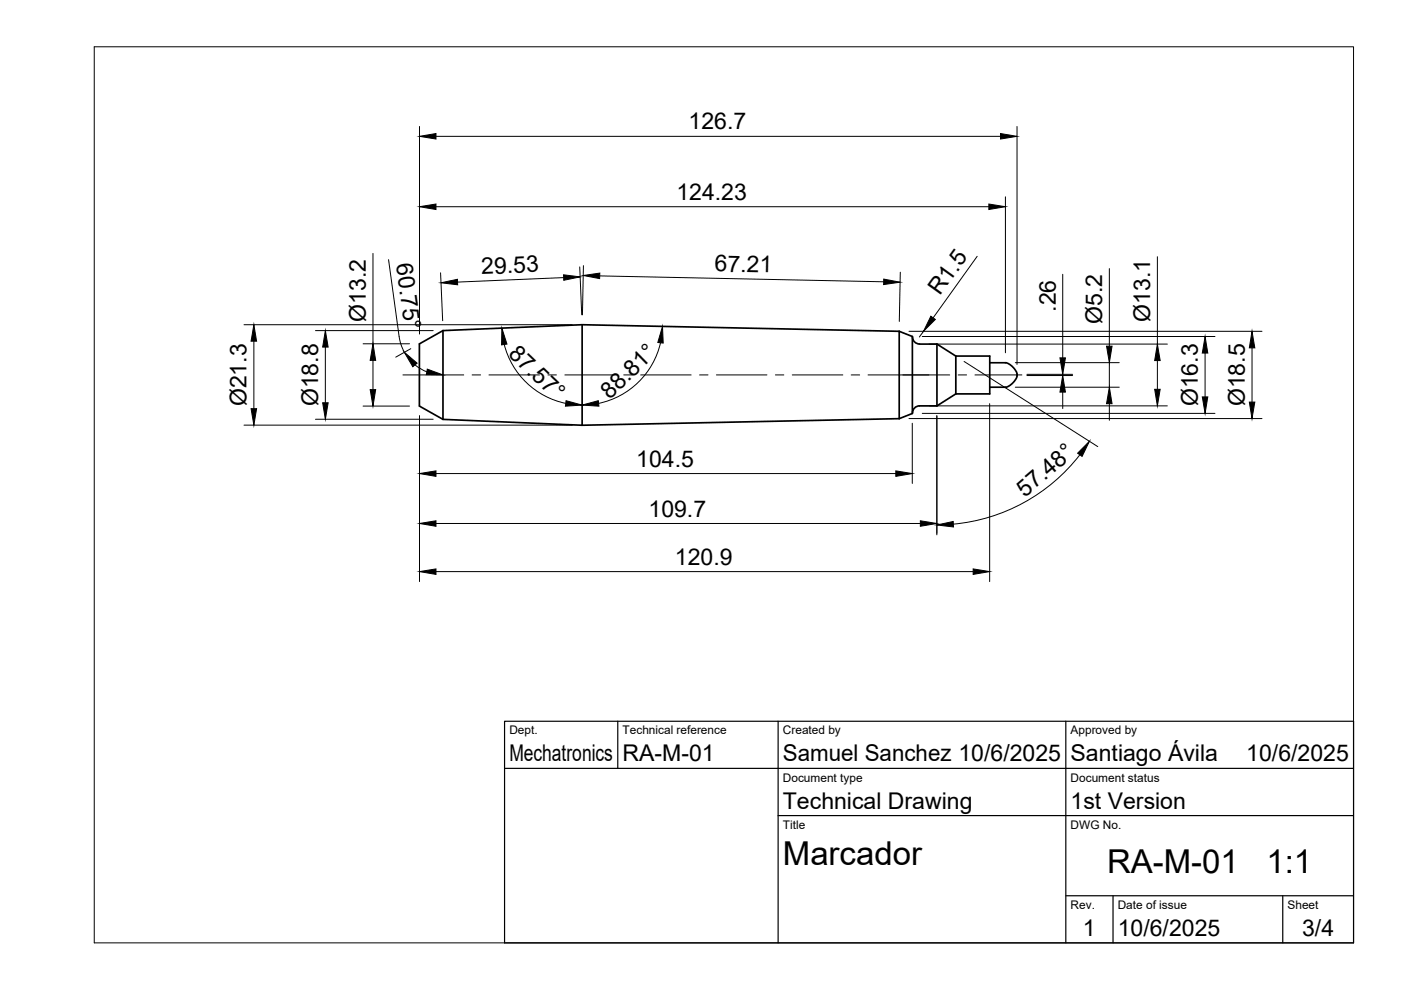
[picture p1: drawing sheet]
<svg xmlns="http://www.w3.org/2000/svg" width="297mm" height="210mm" viewBox="0 0 297 210" stroke-linecap="round" stroke-linejoin="round" font-family="sans-serif">
<!-- layer: Visible -->
<g fill="none" stroke="#000" stroke-width=".36">
<path d="M93.9 70.1v18.8M93.9 70.1l-5 2.8v13.2l5 2.8M93.9 70.1l29.5-1.3 67.2 1.4M123.4 68.8v21.4M190.6 70.2l2.8 1.1v16.4l-2.8 1.1M190.6 70.2v18.6M193.5 71.4a1.49 1.49 0 0 0 1.5 1.5l3.6 .1M198.6 73v13.1M198.6 73l4 2.5M202.6 75.5v8M202.6 75.5h7.2v8h-7.2M209.8 76.9l3.7 .1 1.4 1 .7 1.3v.7l-.5 .8-1.4 1.2-.4 .1h-3.5"/>
<path d="M93.9 88.9l29.5 1.3M190.6 88.8l-67.2 1.4M198.6 86.1h-3.6a1.49 1.49 0 0 0-1.5 1.4M202.6 83.5l-4 2.6"/>
</g>
<!-- layer: BORDER -->
<path d="M20 9.9h267v190h-267z" fill="none" stroke="#000" stroke-width=".21"/>
<!-- layer: TITLEBLOCK -->
<path d="M107 152.9h180v47h-180zM131 152.9v10M165 152.9v47M226 152.9v47M107 162.9h180M165 172.9h122M226 189.9h61M236 189.9v10M272 189.9v10" fill="none" stroke="#000" stroke-width=".25"/>
<!-- layer: Smart Centers -->
<g fill="none" stroke="#000" stroke-width=".21">
<path d="M85.4 79.5h12.9M100.1 79.5h1.8M103.7 79.5h10.7M116.2 79.5h1.8M119.8 79.5h10.7M132.2 79.5h1.8M135.8 79.5h10.7M148.3 79.5h1.8M151.9 79.5h10.7M164.4 79.5h1.8M168 79.5h10.7M180.5 79.5h1.8"/>
<path d="M184 79.5h17.4M203.2 79.5h1.7M206.7 79.5h10"/>
</g>
<!-- layer: FD_Dimensions -->
<g fill="none" stroke="#000" stroke-width=".21">
<path d="M88.9 26.8v44M92.4 28.9h119.7M215.6 26.8v50.5M79.1 53.7v19.2M82.4 55l2.3 16.9 .5 1.7 .5 1.1M92.4 43.8h117.3M93.4 57.8l.5 10.2M119.5 58.9l-22.5 .9M122.9 56.6l.4 10.2M123.7 56.3l-.2 10.5M127.1 58.5l60.2 1.2M190.9 57.7l-.2 10.4"/>
<path d="M207.2 54.3l-9.4 13.1M213.2 41.7v33.1M225.3 58.2v17.7M235.2 57v16.4M245.4 54.4v18.6M51.7 68.8h69.6M53.8 72.3v14.3M66.9 70.1h24.9M69 73.6v11.8M77 72.9h9.8M79.1 76.4v6.2M87.1 73.9l-3.2 1.8"/>
<path d="M88 77.4l1.2 .8 1.3 .6M106.9 73a17 17 0 0 0 13.1 12.5M140 72.7a17 17 0 0 1-13.1 12.8M192.7 70.2h74.9M195.5 71.3h62.1M195.8 70.2l-.9 1.3M197 73h50.5M204.4 76.6l28.3 18.1M215.3 76.9h22M217.7 79.6h9.7M217.7 79.4h9.7M225.3 79.4v.2"/>
<path d="M235.2 76.9v5.2M245.4 76.4v6.1M255.5 74.9v9.3M265.5 73.8v11.5M51.7 90.1h69.6M66.9 88.9h24.9M77 86.1h9.8M88.9 88.2v35.1M192.7 88.7h74.9M193.4 89.7v12.8M195.5 87.6h62.1M197 86.1h50.5"/>
<path d="M198.6 88.2v25.2M209.8 85.6v37.7M215.3 82.1h22M225.3 83.1v3.5M229 96.4a38.3 38.3 0 0 1-26.9 14.7M235.2 85.6v3.5M92.4 111h102.7M92.4 100.4h97.5M92.4 121.2h113.9"/>
</g>
<g fill="#000" stroke="#000" stroke-width=".21">
<path d="M88.9 28.9l3.5-.6v1.2zM212.1 28.3l3.5 .6-3.5 .6zM88.9 43.8l3.5-.5v1.1zM93.5 60l3.5-.8v1.2zM119.5 58.3l3.5 .4-3.5 .7zM123.7 58.4l3.5-.5-.1 1.2zM187.4 59.2l3.4 .6-3.5 .5zM209.7 43.3l3.5 .5-3.5 .6zM53.8 68.8l.6 3.5h-1.2zM69 70.1l.6 3.5h-1.2zM79.1 72.9l.6 3.5h-1.2zM85.7 74.7l2.7 2.3-.9 .8z"/>
<path d="M90.6 78.3l3.3 1.2-3.5-.1zM106.4 69.6l1.1 3.4-1.2 .1zM140.5 69.2l.1 3.5-1.1-.1zM197.4 67l.9 .7-2.5 2.5zM224.7 75.9h1.2l-.6 3.5zM234.6 73.4h1.2l-.6 3.5zM245.4 73l.6 3.4h-1.2zM255.5 71.3l.6 3.6h-1.2zM265.5 70.2l.5 3.6h-1.1zM53.2 86.6h1.2l-.6 3.5zM68.4 85.4h1.2l-.6 3.5zM78.5 82.6h1.2l-.6 3.5z"/>
<path d="M88.9 100.4l3.5-.6v1.2zM120 85l3.4 .9-3.5 .2zM123.4 85.9l3.5-.9 .1 1.1zM189.9 99.8l3.5 .6-3.5 .6zM225.3 79.6l.6 3.5h-1.2zM231 93.6l-1.6 3.2-.9-.7zM235.2 82.1l.6 3.5h-1.2zM244.8 82.5h1.2l-.6 3.6zM254.9 84.2h1.2l-.6 3.4zM264.9 85.3h1.1l-.5 3.4zM88.9 111l3.5-.6v1.2zM195.1 110.4l3.5 .6-3.5 .6z"/>
<path d="M198.6 111.3l3.5-.7 .1 1.1zM88.9 121.2l3.5-.6v1.2zM206.3 120.6l3.5 .6-3.5 .6z"/>
</g>
<g font-size="7">
<text x="166" y="183.4">Marcador</text>
<text x="234.7" y="185.2">RA-M-01</text>
<text x="268.5" y="185.2">1:1</text>
</g>
<g font-size="4.9">
<text x="146" y="27.4">126.7</text>
<text x="143.4" y="42.4">124.23</text>
<text x="84" y="56" transform="rotate(82 84 56)">60.75°</text>
<text x="102.1" y="58.1" transform="rotate(-2 102.1 58.1)">29.53</text>
<text x="151.5" y="57.5" transform="rotate(1 151.5 57.5)">67.21</text>
<text x="199.3" y="62.9" transform="rotate(-54 199.3 62.9)">R1.5</text>
<text x="77.5" y="68.2" transform="rotate(-90 77.5 68.2)">Ø13.2</text>
<text x="223.9" y="66.1" transform="rotate(-90 223.9 66.1)">.26</text>
<text x="233.7" y="68.7" transform="rotate(-90 233.7 68.7)">Ø5.2</text>
<text x="243.9" y="68.3" transform="rotate(-90 243.9 68.3)">Ø13.1</text>
<text x="107.6" y="75.2" transform="rotate(44 107.6 75.2)">87.57°</text>
<text x="52.3" y="86.1" transform="rotate(-90 52.3 86.1)">Ø21.3</text>
<text x="67.5" y="86.1" transform="rotate(-90 67.5 86.1)">Ø18.8</text>
<text x="129.3" y="84.9" transform="rotate(-44 129.3 84.9)">88.81°</text>
<text x="254" y="86.1" transform="rotate(-90 254 86.1)">Ø16.3</text>
<text x="263.9" y="86.2" transform="rotate(-90 263.9 86.2)">Ø18.5</text>
<text x="134.9" y="98.9">104.5</text>
<text x="217.3" y="105.6" transform="rotate(-41 217.3 105.6)">57.48°</text>
<text x="137.5" y="109.5">109.7</text>
<text x="143.1" y="119.8">120.9</text>
<text x="108" y="161.4">Mechatronics</text>
<text x="132" y="161.4">RA-M-01</text>
<text x="166" y="161.4">Samuel Sanchez 10/6/2025</text>
<text x="227" y="161.4">Santiago Ávila</text>
<text x="264.2" y="161.4">10/6/2025</text>
<text x="166" y="171.4">Technical Drawing</text>
<text x="227" y="171.4">1st Version</text>
<text x="229.6" y="198.6">1</text>
<text x="237" y="198.4">10/6/2025</text>
<text x="276.1" y="198.6">3/4</text>
</g>
<g font-size="2.5">
<text x="108" y="155.7">Dept.</text>
<text x="132" y="155.7">Technical reference</text>
<text x="166" y="155.7">Created by</text>
<text x="227" y="155.7">Approved by</text>
<text x="166" y="165.7">Document type</text>
<text x="227" y="165.7">Document status</text>
<text x="166" y="175.7">Title</text>
<text x="227" y="175.7">DWG No.</text>
<text x="227" y="192.7">Rev.</text>
<text x="237" y="192.7">Date of issue</text>
<text x="273" y="192.7">Sheet</text>
</g>
</svg>
